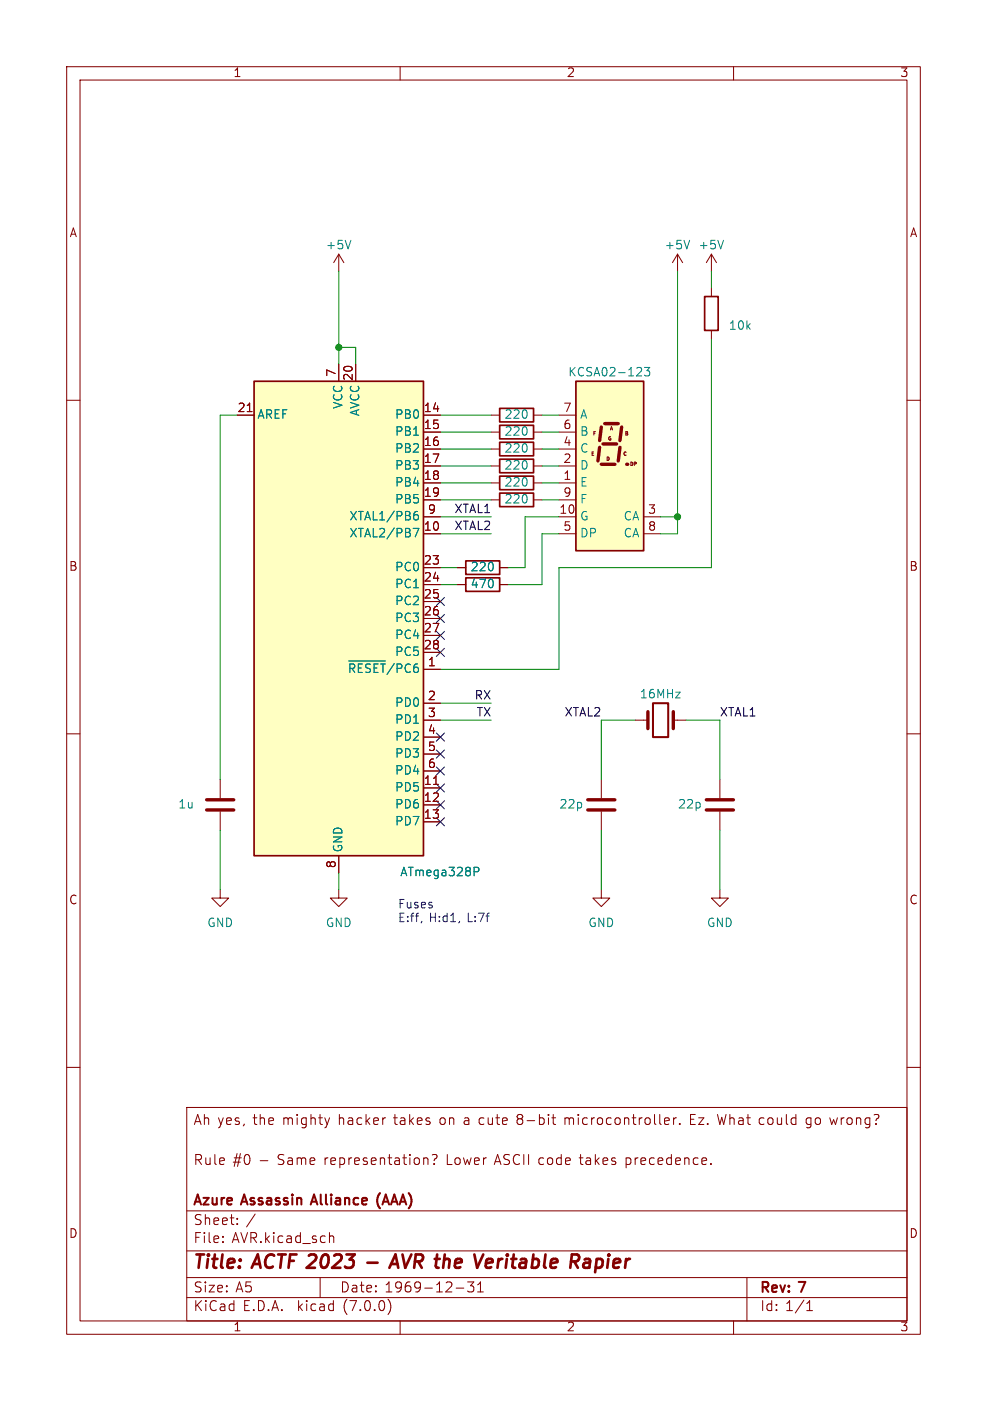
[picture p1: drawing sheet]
<svg xmlns="http://www.w3.org/2000/svg" width="148mm" height="210mm" viewBox="0 0 148 210" stroke-linecap="round" stroke-linejoin="round" font-family="sans-serif">
<g fill="none" stroke="#840000" stroke-width=".15">
<path d="M10 10h128v190h-128zM12 12h124v186h-124zM60 10v2M110 10v2M50.8 38.1l.8 1.3M50.8 38.1v2.5M50.8 38.1l-.8 1.3M10 60h2M136 60h2M73.7 62.2h1.2M73.7 67.3h1.2M80 62.2h1.3"/>
<path d="M80 67.3h1.3M68.6 85.1h1.2M68.6 87.6h1.2M74.9 85.1h1.3M74.9 87.6h1.3M10 110h2M90.2 116.8v2.8M95.2 108h2M101 108h1.9M107.9 116.8v2.8M136 110h2M33 133.4v1.2h-1.3l1.3 1.3 1.3-1.3h-1.3"/>
<path d="M50.8 133.4v1.2h-1.3l1.3 1.3 1.3-1.3h-1.3M90.2 133.4v1.2h1.2l-1.2 1.3-1.3-1.3h1.3M90.2 121.7v2.8M107.9 133.4v1.2h1.3l-1.3 1.3-1.2-1.3h1.2M107.9 121.7v2.8M10 160h2M136 160h2M28 166h108v32h-108zM39 174h1.2M49.4 167.6l-.3 1M63.7 173.6h.4l.1 .2v.8M64.8 173.1h.5a.38 .38 0 0 1 .2 .4 .38 .38 0 0 1-.3 .3l-.1 .2"/>
<path d="M65.1 174.4v.2M82.7 167.6h.6M83 167.1v1.2v.2l.3 .1M99.9 167.6h.4l.1 .3-.8 .2M100.3 168.5l-.4 .1M101 167.6v1M101.4 167.6h-.3l-.1 .2M101.9 168.4v.2M106.6 174.4v.2M121 169l.1 .1M121.2 167.6l-.3 .2v.5l.3 .3M28 194.5h108"/>
<path d="M28 191.5h108M28 187.5h108M28 181.5h108M33.4 186.1v.2M33.4 185.3v.2M35.6 183.4v.2M35.6 182.6v.2M48 191.5v3M49.5 185.3h.5v1M58.2 194.8a1.74 1.74 0 0 1 0 2.2M60 198v2M68.4 193.1h1.1"/>
<path d="M70.1 192.2h.9l-.5 .5a.41 .41 0 0 1 .5 .3v.4l-.1 .2-.6 .1-.2-.2M71.6 193.7h.9M71.6 192.6l.4-.4v1.5M110 198v2M112 191.5v6.5M121 196.5h.8M121 195.4l.4-.4v1.5"/>
</g>
<path d="M55.1 189.3h1.5M58.4 190l.9-2 .4 2M58.7 189.5h.9M72.9 189.9l.2 .1 .6-.1M73 188.8l.2-.1 .6 .1M73.8 189.2l-.9 .2M87.7 188.8l.2-.1 .5 .1 .1 .2-.1 1M88.5 189.2l-.7 .1a.4 .4 0 0 0-.3 .3 .4 .4 0 0 0 .2 .4l.7-.1" fill="none" stroke="#840000" stroke-width=".4"/>
<path d="M97.9 105.4h2.3v5.1h-2.3zM47.1 179.1l-.5 1.5M57 178.8a1.74 1.74 0 0 0-.1 2.3M61.3 178.8v.1" fill="none" stroke="#840000" stroke-width=".3"/>
<g fill="none" stroke="#840000" stroke-width=".51">
<path d="M89.9 67.1l-.2 2M90.2 69.6h2M90.2 64l-.3 2M90.4 66.5h2.1M90.7 63.5h2M93 67.1l-.3 2M93.2 64l-.2 2M88.1 119.9h4.1M97.2 106.7v2.5M101 106.7v2.5M105.9 119.9h4.1M88.1 121.4h4.1"/>
<path d="M105.9 121.4h4.1"/>
</g>
<path d="M86.4 57.2h10.1v25.4h-10.1zM74.9 61.2h5.1v2h-5.1zM74.9 66.3h5.1v2h-5.1zM69.8 84.1h5.1v2h-5.1zM69.8 86.6h5.1v2h-5.1z" fill="none" stroke="#840000" stroke-width=".25"/>
<path d="M52.6 36l-.4 1.3" fill="none" stroke="#008484" stroke-width=".15"/>
<path d="M86.4 57.2h10.1v25.4h-10.1z" fill="#ffffc2" stroke="#ffffc2" stroke-width=".15"/>
<circle cx="94" cy="69.6" r=".25" fill="#840000"/>
<g fill="none" stroke="#840000" stroke-width=".15">
<path d="M101.6 38.1l.8 1.3M101.6 38.1v2.5M101.6 38.1l-.8 1.3M106.7 38.1v2.5M106.7 38.1l-.8 1.3M106.7 38.1l.7 1.3M50.8 54.6v2.6M53.3 54.6v2.6M106.7 43.2v1.3M106.7 49.5v1.3M35.6 62.2h2.5M37.1 61.7h.7"/>
<path d="M63.5 72.4h2.5M63.5 77.5h2.5M63.5 69.9h2.5M63.5 67.3h2.5M63.5 64.8h2.5M63.5 62.2h2.5M63.5 74.9h2.5M73.7 72.4h1.2M73.7 69.9h1.2M73.7 64.8h1.2M73.7 74.9h1.2M80 72.4h1.3"/>
<path d="M80 69.9h1.3M80 64.8h1.3M80 74.9h1.3M83.8 72.4h2.6M83.8 77.5h2.6M83.8 69.9h2.6M83.8 67.3h2.6M83.8 64.8h2.6M83.8 62.2h2.6M83.8 74.9h2.6M88.8 67.8h.2M89.3 64.7h-.2v.5"/>
<path d="M91.2 68.5h-.1v.5M91.5 64.4l.2-.5 .2 .5M94.1 64.7h-.3v.5M94.8 69.3h-.2v.5M95.4 69.3h-.3v.5M96.5 77.5h2.6M63.5 80h2.5M63.5 85.1h2.5M63.5 87.6h2.5M63.5 90.2h2.5M63.5 92.7h2.5M63.5 95.3h2.5"/>
<path d="M63.5 97.8h2.5M68.6 85.1h1.2M68.6 87.6h1.2M74.9 85.1h1.3M74.9 87.6h1.3M83.8 80h2.6M96.5 80h2.6M33 116.8v2.8M63.5 100.3h2.5M63.5 118.1h2.5M63.5 105.4h2.5M63.5 108h2.5"/>
<path d="M63.5 110.5h2.5M63.5 113h2.5M63.5 115.6h2.5M65 117.6h.7M33 121.7v2.8M50.8 128.3v2.5M63.5 120.7h2.5M63.5 123.2h2.5"/>
</g>
<g fill="none" stroke="#008484" stroke-width=".15">
<path d="M103.4 36l-.4 1.3M108.5 36l-.4 1.3M96 55.1l.2 .2v.3l-.8 .7h.8M96.6 55.1h.8l-.4 .5 .4 .1v.5l-.2 .1h-.4l-.2-.1M62 79.2h.8l-.5 1.3M62 65.2h.8M62 77.4l.3-.2h.2l.3 .2v.3l-.3 .2h-.2l-.3-.2M62.6 76.7a.5 .5 0 0 0-.6 .5M52.3 99.1h5.5M53.2 100l-.1-.4-.6-.1v1.3M54.3 99.5h-.6v1.3M55.6 99.6l-.5-.1-.2 .1-.1 .3"/>
<path d="M56.7 99.5h-.6v1.3M57.1 99.5h.7M57.4 99.5v1.3M59.1 99.5l-1.1 1.6M60.3 100l-.2-.4-.6-.1v1.3M61.5 99.6a.49 .49 0 0 0-.5 0 .49 .49 0 0 0-.2 .5M62.6 99.5a.5 .5 0 0 0-.6 .6M71.1 130h.5l.2 .2-.1 .4-.6 .1"/>
</g>
<path d="M38.1 57.2h25.4v71.1h-25.4zM105.7 44.5h2v5h-2zM74.9 63.8h5.1v2h-5.1zM74.9 68.8h5.1v2.1h-5.1zM74.9 71.4h5.1v2h-5.1zM74.9 73.9h5.1v2h-5.1z" fill="none" stroke="#840000" stroke-width=".25"/>
<path d="M31 119.9h4.1M31 121.4h4.1" fill="none" stroke="#840000" stroke-width=".51"/>
<path d="M38.1 57.2h25.4v71.1h-25.4z" fill="#ffffc2" stroke="#ffffc2" stroke-width=".15"/>
<g fill="none" stroke="#008400" stroke-width=".15">
<path d="M50.8 40.6v14M50.8 52.1h2.5v2.5M101.6 40.6v39.4h-2.5M106.7 50.8v34.3h-22.9v15.2h-17.8M106.7 40.6v2.6M35.6 62.2h-2.6v54.6M66 77.5h7.7M66 67.3h7.7M66 74.9h7.7M66 69.9h7.7M66 62.2h7.7M66 64.8h7.7"/>
<path d="M66 72.4h7.7M81.3 67.3h2.5M81.3 74.9h2.5M81.3 69.9h2.5M81.3 62.2h2.5M81.3 64.8h2.5M81.3 72.4h2.5M83.8 77.5h-5.1v7.6h-2.5M99.1 77.5h2.5M66 85.1h2.6M66 87.6h2.6M66 80h7.7"/>
<path d="M83.8 80h-2.5v7.6h-5.1M66 108h7.7M66 105.4h7.7M95.2 108h-5v8.8M102.9 108h5v8.8M33 124.5v8.9M50.8 130.8v2.6M90.2 124.5v8.9M107.9 124.5v8.9"/>
</g>
<g fill="none" stroke="#000084" stroke-width=".15">
<path d="M65.4 94.6l1.2 1.3M65.4 89.6l1.2 1.2M65.4 92.1l1.2 1.2M65.4 97.2l1.2 1.2M66.6 94.6l-1.2 1.3M66.6 89.6l-1.2 1.2M66.6 92.1l-1.2 1.2M66.6 97.2l-1.2 1.2M65.4 109.9l1.2 1.2M65.4 117.5l1.2 1.2M65.4 112.4l1.2 1.2M65.4 115l1.2 1.2"/>
<path d="M66.6 109.9l-1.2 1.2M66.6 117.5l-1.2 1.2M66.6 112.4l-1.2 1.2M66.6 115l-1.2 1.2M65.4 122.6l1.2 1.2M65.4 120l1.2 1.3M66.6 122.6l-1.2 1.2M66.6 120l-1.2 1.3"/>
</g>
<g fill="#008400" stroke="#008400" stroke-width=".15">
<circle cx="101.6" cy="77.5" r=".46"/>
<circle cx="50.8" cy="52.1" r=".46"/>
</g>
<g font-size="2.8" fill="#840000">
<text x="29" y="190.8">Title:</text>
<text x="38.1" y="190.8">ACTF 2023</text>
<text x="60.6" y="190.8">AVR the</text>
<text x="74.3" y="190.8">Veritable</text>
<text x="89.2" y="190.8">Rapier</text>
</g>
<g font-size="2.1" fill="#840000">
<text x="29" y="168.9">Ah yes,</text>
<text x="38" y="168.9">the</text>
<text x="42.4" y="168.9">mighty</text>
<text x="50.9" y="168.9">hacker</text>
<text x="59.3" y="168.9">takes</text>
<text x="66.2" y="168.9">on a cute</text>
<text x="78" y="168.9">8-bit</text>
<text x="85.2" y="168.9">microcontroller.</text>
<text x="104.1" y="168.9">Ez. What could</text>
<text x="121.7" y="168.9">go wrong?</text>
<text x="29" y="174.9">Rule</text>
<text x="34.9" y="174.9">#0</text>
<text x="41.7" y="174.9">Same</text>
<text x="48.7" y="174.9">representation?</text>
<text x="67.1" y="174.9">Lower</text>
<text x="74.5" y="174.9">ASCII code</text>
<text x="87.4" y="174.9">takes</text>
<text x="94.3" y="174.9">precedence.</text>
<text x="29" y="183.9">Sheet:</text>
<text x="29" y="181.1">Azure</text>
<text x="36.4" y="181.1">Assassin</text>
<text x="36.9" y="183.9">/</text>
<text x="47.3" y="181.1">Alliance</text>
<text x="57.6" y="181.1">(AAA)</text>
<text x="29" y="186.6">File:</text>
<text x="34.8" y="186.6">AVR.kicad_sch</text>
<text x="29" y="196.8">KiCad</text>
<text x="29" y="194">Size:</text>
<text x="35.3" y="194">A5</text>
<text x="36.4" y="196.8">E.D.A.</text>
<text x="44.7" y="196.8">kicad</text>
<text x="51" y="194">Date:</text>
<text x="51.6" y="196.8">(7.0.0)</text>
<text x="57.7" y="194">1969-12-31</text>
<text x="114" y="194.2">Rev:</text>
<text x="114" y="196.8">Id: 1/1</text>
<text x="120" y="194.2">7</text>
</g>
<g font-size="1.8" fill="#840000">
<text x="35" y="11.8">1</text>
<text x="85" y="11.8">2</text>
<text x="135" y="11.8">3</text>
<text x="10.4" y="35.8">A</text>
<text x="136.4" y="35.8">A</text>
<text x="50.5" y="56.5" transform="rotate(-90 50.5 56.5)">7</text>
<text x="53.1" y="57.2" transform="rotate(-90 53.1 57.2)">20</text>
<text x="35.6" y="62">21</text>
<text x="63.5" y="62">14</text>
<text x="63.5" y="64.5">15</text>
<text x="84.4" y="64.5">6</text>
<text x="84.4" y="62">7</text>
<text x="63.5" y="67.1">16</text>
<text x="63.5" y="69.6">17</text>
<text x="84.4" y="69.6">2</text>
<text x="84.4" y="67.1">4</text>
<text x="63.5" y="72.1">18</text>
<text x="63.5" y="74.7">19</text>
<text x="64.1" y="77.2">9</text>
<text x="83.8" y="77.2">10</text>
<text x="84.4" y="72.1">1</text>
<text x="84.4" y="74.7">9</text>
<text x="97.1" y="77.2">3</text>
<text x="63.5" y="79.8">10</text>
<text x="84.4" y="79.8">5</text>
<text x="97.1" y="79.8">8</text>
<text x="10.3" y="85.8">B</text>
<text x="63.5" y="84.8">23</text>
<text x="63.5" y="87.4">24</text>
<text x="63.5" y="89.9">25</text>
<text x="136.3" y="85.8">B</text>
<text x="63.5" y="92.5">26</text>
<text x="63.5" y="95">27</text>
<text x="63.5" y="97.5">28</text>
<text x="64.1" y="100.1">1</text>
<text x="64.1" y="105.2">2</text>
<text x="64.1" y="107.7">3</text>
<text x="64.1" y="110.2">4</text>
<text x="64.1" y="112.8">5</text>
<text x="63.5" y="117.9">11</text>
<text x="64.1" y="115.3">6</text>
<text x="63.5" y="120.4">12</text>
<text x="63.5" y="122.9">13</text>
<text x="50.5" y="130.2" transform="rotate(-90 50.5 130.2)">8</text>
<text x="10.3" y="135.8">C</text>
<text x="136.3" y="135.8">C</text>
<text x="10.3" y="185.8">D</text>
<text x="136.3" y="185.8">D</text>
<text x="35" y="199.8">1</text>
<text x="85" y="199.8">2</text>
<text x="135" y="199.8">3</text>
</g>
<g font-size="1.8" fill="#008484">
<text x="48.8" y="37.7">+5V</text>
<text x="99.6" y="37.7">+5V</text>
<text x="104.7" y="37.7">+5V</text>
<text x="109.2" y="49.7">10k</text>
<text x="85.1" y="56.7">KCSA02-123</text>
<text x="38.6" y="63.1">AREF</text>
<text x="51.6" y="61.4" transform="rotate(-90 51.6 61.4)">VCC</text>
<text x="54.2" y="62.5" transform="rotate(-90 54.2 62.5)">AVCC</text>
<text x="59.1" y="63.1">PB0</text>
<text x="59.1" y="65.6">PB1</text>
<text x="75.6" y="63.1">220</text>
<text x="75.6" y="65.6">220</text>
<text x="87" y="65.6">B</text>
<text x="87" y="63.1">A</text>
<text x="59.1" y="68.1">PB2</text>
<text x="59.1" y="70.7">PB3</text>
<text x="75.6" y="68.1">220</text>
<text x="75.6" y="70.7">220</text>
<text x="87" y="70.7">D</text>
<text x="87" y="68.1">C</text>
<text x="59.1" y="73.2">PB4</text>
<text x="59.1" y="75.8">PB5</text>
<text x="75.6" y="73.2">220</text>
<text x="75.6" y="75.8">220</text>
<text x="87" y="73.2">E</text>
<text x="87" y="75.8">F</text>
<text x="52.3" y="80.8">XTAL2/PB7</text>
<text x="52.3" y="78.3">XTAL1/PB6</text>
<text x="87" y="78.3">G</text>
<text x="87" y="80.8">DP</text>
<text x="93.4" y="78.3">CA</text>
<text x="93.4" y="80.8">CA</text>
<text x="59.1" y="85.9">PC0</text>
<text x="59.1" y="88.5">PC1</text>
<text x="70.5" y="85.9">220</text>
<text x="70.5" y="88.5">470</text>
<text x="59.1" y="91">PC2</text>
<text x="59.1" y="93.5">PC3</text>
<text x="52" y="101.8">~{RESET}/PC6</text>
<text x="59.1" y="96.1">PC4</text>
<text x="59.1" y="98.6">PC5</text>
<text x="59.1" y="106.2">PD0</text>
<text x="95.9" y="105">16MHz</text>
<text x="59.1" y="108.8">PD1</text>
<text x="59.1" y="111.3">PD2</text>
<text x="59.1" y="113.9">PD3</text>
<text x="59.1" y="118.9">PD5</text>
<text x="59.1" y="116.4">PD4</text>
<text x="26.7" y="121.5">1u</text>
<text x="59.1" y="121.5">PD6</text>
<text x="59.1" y="124">PD7</text>
<text x="83.8" y="121.5">22p</text>
<text x="101.6" y="121.5">22p</text>
<text x="51.6" y="127.8" transform="rotate(-90 51.6 127.8)">GND</text>
<text x="60" y="131.6">ATmega328P</text>
<text x="31" y="139.3">GND</text>
<text x="48.8" y="139.3">GND</text>
<text x="88.2" y="139.3">GND</text>
<text x="106" y="139.3">GND</text>
</g>
<g font-size="1.8">
<text x="68" y="77.1">XTAL1</text>
<text x="68" y="79.7">XTAL2</text>
<text x="71.1" y="105.1">RX</text>
<text x="71.4" y="107.6">TX</text>
<text x="84.5" y="107.6">XTAL2</text>
<text x="107.9" y="107.6">XTAL1</text>
</g>
<g font-size="1.8" fill="#0000c2">
<text x="59.7" y="136.4">Fuses</text>
<text x="59.7" y="138.4">E:ff,</text>
<text x="64.4" y="138.4">H:d1,</text>
<text x="70.2" y="138.4">L:7f</text>
</g>
<g font-size=".7" fill="#840000">
<text x="88.8" y="65.5">F</text>
<text x="91.3" y="64.7">A</text>
<text x="93.6" y="65.5">B</text>
<text x="88.5" y="68.5">E</text>
<text x="90.8" y="69.3">D</text>
<text x="91" y="66.2">G</text>
<text x="93.3" y="68.5">C</text>
<text x="94.3" y="70">DP</text>
</g>
</svg>
